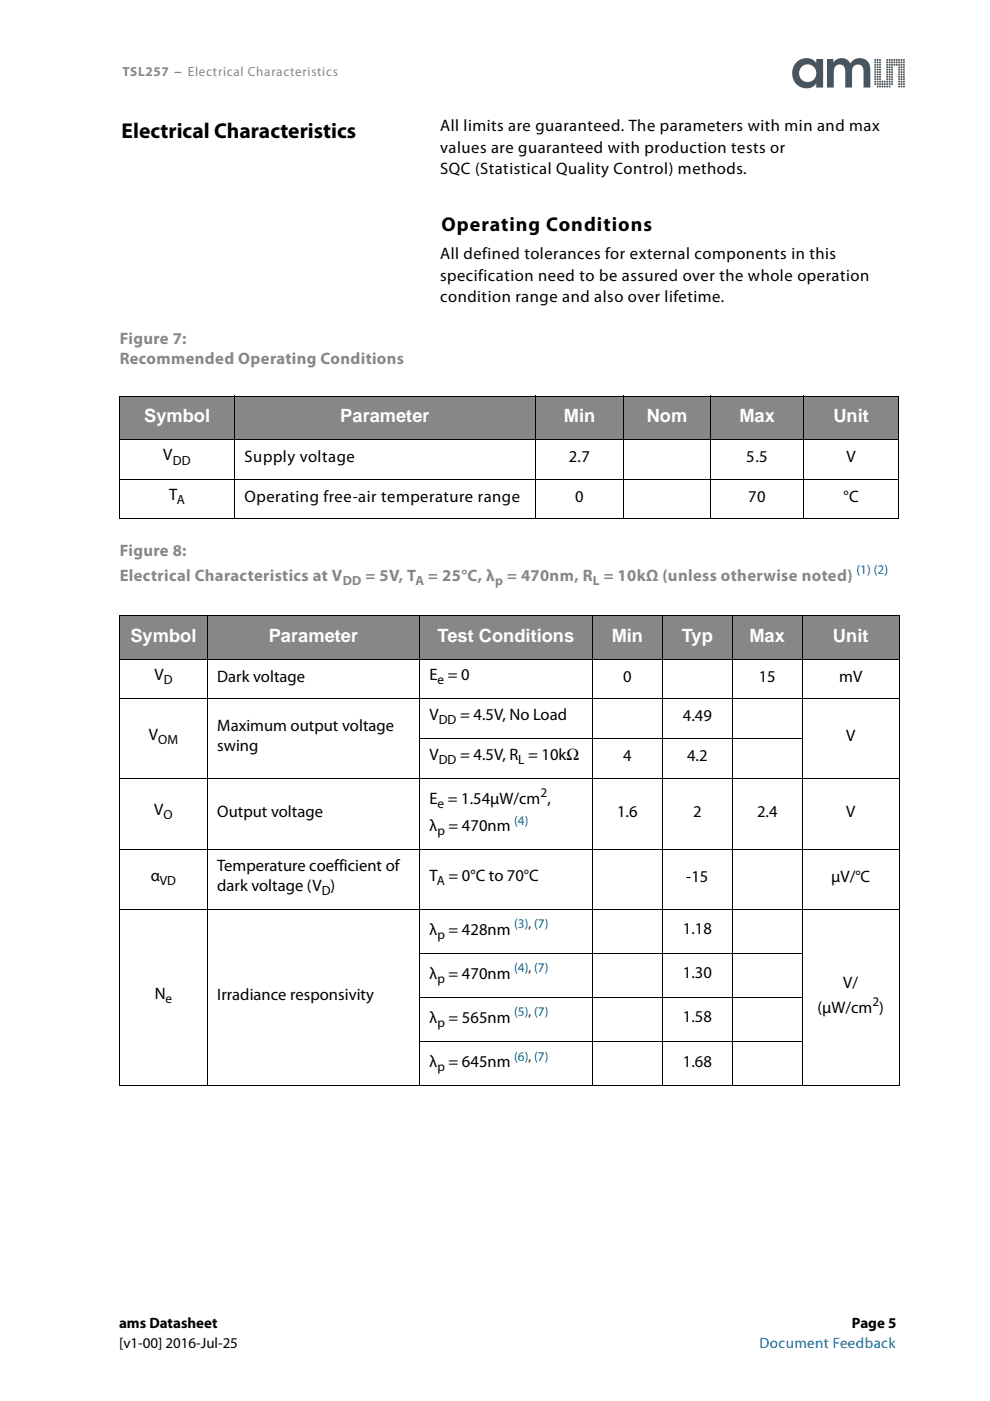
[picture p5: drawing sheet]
<svg xmlns="http://www.w3.org/2000/svg" width="210mm" height="297mm" viewBox="0 0 210 297" stroke-linecap="round" stroke-linejoin="round" font-family="sans-serif">
<g fill="#46555f">
<path d="M191.5 18.2h.3v.3h-.3z"/>
<path d="M191.5 17.7h.3v.3h-.3z"/>
<path d="M191.5 17.2h.3v.3h-.3z"/>
<path d="M191.5 16.6l.3 .1v.3l-.3-.1z"/>
<path d="M191.5 16.2h.3v.3l-.3-.1z"/>
<path d="M191.5 15.6h.3v.4l-.3-.1z"/>
<path d="M191.5 15.1h.3v.3h-.3z"/>
<path d="M191.5 14.6h.3v.3h-.3z"/>
<path d="M191.5 14.1h.3v.3h-.3z"/>
<path d="M191.5 13.6h.3v.3h-.3z"/>
<path d="M191.5 13.1h.3v.3h-.3z"/>
<path d="M191.5 12.6h.3v.3h-.3z"/>
<path d="M191 18.2h.3v.3h-.3z"/>
<path d="M191 17.7h.3v.3h-.3z"/>
<path d="M191 17.2h.3v.3h-.3z"/>
<path d="M191 16.7h.3v.3l-.3-.1z"/>
<path d="M191 16.2h.3v.3l-.3-.1z"/>
<path d="M191 15.6h.3v.3h-.3z"/>
<path d="M191 15.1h.3v.3h-.3z"/>
<path d="M191 14.6h.3v.3h-.3z"/>
<path d="M191 14.1h.3v.3h-.3z"/>
<path d="M191 13.6h.3v.3h-.3z"/>
<path d="M191 13.1h.3v.3h-.3z"/>
<path d="M191 12.6h.3v.3h-.3z"/>
<path d="M190.5 16.2h.3v.2h-.3z"/>
<path d="M190.5 15.6h.3v.3h-.3z"/>
<path d="M190.5 15.1h.3v.3h-.3z"/>
<path d="M190.5 14.6h.3v.3h-.3z"/>
<path d="M190.5 12.6h.3v.3l-.3-.1z"/>
<path d="M190.5 13.1h.3v.3h-.3z"/>
<path d="M190.5 13.6h.3v.3h-.3z"/>
<path d="M190.5 14.1h.3v.3h-.3z"/>
<path d="M190.5 16.7h.3v.3l-.3-.1z"/>
<path d="M190.5 17.2h.3v.3h-.3z"/>
<path d="M190.5 17.7h.3v.3h-.3z"/>
<path d="M190.5 18.2h.3v.3h-.3z"/>
<path d="M190 13.6h.3v.3h-.3z"/>
<path d="M190 13.1h.3v.3h-.3z"/>
<path d="M190 12.6h.3v.3h-.3z"/>
<path d="M189.5 13.6h.3v.3h-.3z"/>
<path d="M189.5 13.1h.3v.3h-.3z"/>
<path d="M189.5 12.6h.3v.3h-.3z"/>
<path d="M189 17.7h.3v.3h-.3z"/>
<path d="M189 17.2h.3v.3h-.3z"/>
<path d="M189 16.7h.3v.3l-.3-.1z"/>
<path d="M189 16.2h.3v.3l-.3-.1z"/>
<path d="M189 15.6h.3v.3h-.3z"/>
<path d="M189 15.1h.3v.3h-.3z"/>
<path d="M189 14.6h.3v.3h-.3z"/>
<path d="M189 14.1h.3v.3h-.3z"/>
<path d="M189 13.6h.3v.3h-.3z"/>
<path d="M189 13.1h.3v.3h-.3z"/>
<path d="M189 12.6h.3v.3h-.3z"/>
<path d="M188.5 16.2h.3v.2h-.3z"/>
<path d="M188.5 15.6h.3v.3h-.4z"/>
<path d="M188.5 15.1h.3v.3h-.4z"/>
<path d="M188.5 14.6h.2l.1 .3h-.3z"/>
<path d="M188.5 12.6h.3v.3l-.3-.1z"/>
<path d="M188.5 13.1h.3v.3h-.3z"/>
<path d="M188.5 13.6h.3v.3h-.3z"/>
<path d="M188.5 14.1h.3v.3h-.3z"/>
<path d="M188.5 16.7h.3v.3l-.3-.1z"/>
<path d="M188.5 17.2h.3v.3h-.3z"/>
<path d="M188.5 17.7h.3v.3h-.3z"/>
<path d="M188.5 18.2h.3v.3h-.3z"/>
<path d="M188 18.2h.3l-.1 .3h-.2z"/>
<path d="M187.9 17.7h.4l-.1 .3h-.2z"/>
<path d="M188 17.2h.3l-.1 .3h-.3z"/>
<path d="M188 16.6l.3 .1-.1 .3-.3-.1z"/>
<path d="M187.9 16.2h.4l-.1 .3-.3-.1z"/>
<path d="M188 15.6h.2v.4l-.3-.1z"/>
<path d="M188 15.1h.2v.3h-.3z"/>
<path d="M188 14.6h.3l-.1 .3h-.3z"/>
<path d="M188 14.1h.3l-.1 .3h-.2z"/>
<path d="M187.9 13.6h.4l-.1 .3h-.3z"/>
<path d="M188 13.1h.3v.3h-.3z"/>
<path d="M188 12.6h.3v.3h-.3z"/>
<path d="M187.4 17.2h.3v.3h-.3z"/>
<path d="M187.5 17.7h.2v.3h-.3z"/>
<path d="M187.4 18.2h.3v.3h-.3z"/>
<path d="M186.9 17.2h.3v.3h-.3z"/>
<path d="M187 17.7h.2v.3h-.3z"/>
<path d="M186.9 18.2h.3v.3h-.3z"/>
<path d="M186.4 16.2h.3v.2h-.3z"/>
<path d="M186.5 15.6h.2v.3h-.3z"/>
<path d="M186.5 15.1h.2v.3h-.3z"/>
<path d="M186.4 14.6h.3v.3h-.3z"/>
<path d="M186.4 12.6h.3v.3l-.3-.1z"/>
<path d="M186.4 13.1h.3v.3h-.3z"/>
<path d="M186.4 13.6h.3v.3h-.3z"/>
<path d="M186.4 14.1h.3v.3h-.3z"/>
<path d="M186.4 16.7h.3v.3l-.3-.1z"/>
<path d="M186.4 17.2h.3v.3h-.3z"/>
<path d="M186.5 17.7h.2v.3h-.3z"/>
<path d="M186.4 18.2h.3v.3h-.3z"/>
<path d="M186 18.2h.2v.3h-.3z"/>
<path d="M185.9 17.7h.3v.3h-.3z"/>
<path d="M185.9 17.2h.3v.3h-.3z"/>
<path d="M185.9 16.6l.3 .1v.3l-.3-.1z"/>
<path d="M185.9 16.2h.3v.3l-.3-.1z"/>
<path d="M185.9 15.6h.3v.4l-.3-.1z"/>
<path d="M185.9 15.1h.3v.3h-.3z"/>
<path d="M185.9 14.6h.3v.3h-.3z"/>
<path d="M185.9 14.1h.3v.3h-.3z"/>
<path d="M185.9 13.6h.3v.3h-.3z"/>
<path d="M185.9 13.1h.3v.3h-.3z"/>
<path d="M185.9 12.6h.3v.3h-.3z"/>
<path d="M185.4 17.7h.3v.3h-.3z"/>
<path d="M185.4 17.2h.3v.3h-.3z"/>
<path d="M185.4 16.7h.3v.3l-.3-.1z"/>
<path d="M185.4 16.2h.3v.3l-.3-.1z"/>
<path d="M185.4 15.6h.3v.3h-.3z"/>
<path d="M185.4 15.1h.3v.3h-.3z"/>
<path d="M185.4 14.6h.3v.3h-.3z"/>
<path d="M185.4 14.1h.3v.3h-.3z"/>
<path d="M185.4 13.6h.3v.3h-.3z"/>
<path d="M185.4 13.1h.3v.3h-.3z"/>
<path d="M168.9 13.2a3.2 3.2 0 0 0-.5 4.1 3.2 3.2 0 0 0 4 1.1l.7-.7v.9h1.4v-6.1h-1.4v.9a2.67 2.67 0 0 0-4.2-.2zM169.4 15.5a1.85 1.85 0 0 1 3.7 0 1.85 1.85 0 0 1-3.7 0zM175.3 12.5v6.1h1.5v-3.2a1.26 1.26 0 0 1 .7-1.6 1.26 1.26 0 0 1 1.6 .7l.1 4.1h1.5v-3.2a1.27 1.27 0 0 1 1.1-1.7 1.27 1.27 0 0 1 1.3 1.6v3.3h1.4v-2.9a2.82 2.82 0 0 0-1.6-3.3 2.26 2.26 0 0 0-2.6 1.1 2.08 2.08 0 0 0-3.6-.2v-.8z"/>
<circle cx="185.6" cy="12.7" r=".21"/>
</g>
<g fill="#878787">
<path d="M25.4 84h24.3v9.2h-24.3z"/>
<path d="M49.7 84h63.8v9.2h-63.8z"/>
<path d="M113.5 84h18.7v9.2h-18.7z"/>
<path d="M132.2 84h18.4v9.2h-18.4z"/>
<path d="M150.6 84h19.8v9.2h-19.8z"/>
<path d="M170.4 84h20.1v9.2h-20.1z"/>
<path d="M25.4 130.6h18.5v9.2h-18.5z"/>
<path d="M43.9 130.6h45v9.2h-45z"/>
<path d="M88.9 130.6h36.7v9.2h-36.7z"/>
<path d="M125.6 130.6h14.8v9.2h-14.8z"/>
<path d="M140.4 130.6h14.9v9.2h-14.9z"/>
<path d="M155.3 130.6h14.8v9.2h-14.8z"/>
<path d="M170.1 130.6h20.6v9.2h-20.6z"/>
</g>
<g fill="none" stroke="#000" stroke-width=".21">
<path d="M25.3 84h165.3M25.3 93.2h165.3M25.4 84.1v25.8M49.7 83.9v26.1M113.5 83.9v26.1M132.2 83.9v26.1M150.6 83.9v26.1M170.4 83.9v26.1M190.5 84.1v25.8M25.3 101.6h165.3M25.3 110h165.3M25.3 130.6h165.5"/>
<path d="M25.3 139.8h165.5M25.4 130.7v99.4M43.9 130.5v99.8M88.9 130.5v99.8M125.6 130.5v99.8M140.4 130.5v99.8M155.3 130.5v99.8M170.1 130.5v99.8M190.7 130.7v99.4M25.3 148.2h165.5M88.9 156.6h81.3M25.3 165h165.5"/>
<path d="M25.3 180.2h165.5M25.3 192.8h165.5M88.9 202.2h81.3M88.9 211.5h81.3M25.3 230.2h165.5M88.9 220.9h81.3"/>
</g>
<text font-size="4.6" x="25.8" y="29.2">Electrical Characteristics</text>
<text font-size="4.2" x="93.6" y="49">Operating Conditions</text>
<g font-size="3.9" fill="#fff">
<text x="30.6" y="89.4">Symbol</text>
<text x="72.2" y="89.4">Parameter</text>
<text x="119.5" y="89.4">Min</text>
<text x="137.1" y="89.4">Nom</text>
<text x="156.8" y="89.4">Max</text>
<text x="176.7" y="89.4">Unit</text>
<text x="27.7" y="136">Symbol</text>
<text x="57" y="136">Parameter</text>
<text x="92.8" y="136">Test Conditions</text>
<text x="129.7" y="136">Min</text>
<text x="144.5" y="136">Typ</text>
<text x="158.9" y="136">Max</text>
<text x="176.6" y="136">Unit</text>
</g>
<g font-size="3.5">
<text x="93.3" y="27.8">All limits are guaranteed. The parameters with min and max</text>
<text x="93.3" y="32.3">values are guaranteed with production tests or</text>
<text x="93.3" y="36.9">SQC (Statistical Quality Control) methods.</text>
<text x="93.3" y="54.9">All defined tolerances for external components in this</text>
<text x="93.3" y="59.5">specification need to be assured over the whole operation</text>
<text x="93.3" y="64.1">condition range and also over lifetime.</text>
<text x="34.6" y="97.6">V</text>
<text x="51.9" y="97.9">Supply voltage</text>
<text x="120.6" y="97.9">2.7</text>
<text x="158.2" y="97.9">5.5</text>
<text x="179.5" y="97.9">V</text>
<text x="35.8" y="106">T</text>
<text x="51.9" y="106.3">Operating free-air temperature range</text>
<text x="121.9" y="106.3">0</text>
<text x="158.6" y="106.3">70</text>
<text x="178.8" y="106.3">°C</text>
<text x="32.7" y="144.3">V</text>
<text x="46.1" y="144.6">Dark voltage</text>
<text x="91.1" y="144.3">E = 0</text>
<text x="132.1" y="144.6">0</text>
<text x="160.9" y="144.6">15</text>
<text x="177.9" y="144.6">mV</text>
<text x="46.1" y="155.1">Maximum output voltage</text>
<text x="91.1" y="152.7">V</text>
<text x="97.6" y="152.7">= 4.5V, No Load</text>
<text x="144.8" y="153">4.49</text>
<text x="31.6" y="156.8">V</text>
<text x="46.1" y="159.3">swing</text>
<text x="91.1" y="161.1">V</text>
<text x="97.6" y="161.1">= 4.5V, R = 10kΩ</text>
<text x="132.1" y="161.4">4</text>
<text x="145.7" y="161.4">4.2</text>
<text x="179.4" y="157.2">V</text>
<text x="32.7" y="172.8">V</text>
<text x="46.1" y="173.2">Output voltage</text>
<text x="91.1" y="170.4">E = 1.54μW/cm ,</text>
<text x="130.9" y="173.2">1.6</text>
<text x="146.9" y="173.2">2</text>
<text x="160.5" y="173.2">2.4</text>
<text x="179.4" y="173.2">V</text>
<text x="91.1" y="176.2">λ = 470nm</text>
<text x="46.1" y="184.6">Temperature coefficient of</text>
<text x="32" y="186.8">α</text>
<text x="46.1" y="188.9">dark voltage (V )</text>
<text x="91.1" y="186.8">T = 0°C to 70°C</text>
<text x="145.5" y="187.1">-15</text>
<text x="176.2" y="187.1">μV/°C</text>
<text x="91.1" y="198.2">λ = 428nm</text>
<text x="144.8" y="198.1">1.18</text>
<text x="91.1" y="207.6">λ = 470nm</text>
<text x="144.8" y="207.4">1.30</text>
<text x="178.8" y="209.5">V/</text>
<text x="32.8" y="211.8">N</text>
<text x="46.1" y="212.1">Irradiance responsivity</text>
<text x="173.3" y="214.7">(μW/cm )</text>
<text x="91.1" y="216.9">λ = 565nm</text>
<text x="144.8" y="216.8">1.58</text>
<text x="91.1" y="226.3">λ = 645nm</text>
<text x="144.8" y="226.1">1.68</text>
</g>
<g font-size="3.5" fill="#878787">
<text x="25.4" y="72.9">Figure 7:</text>
<text x="25.4" y="77.2">Recommended Operating Conditions</text>
<text x="25.4" y="118">Figure 8:</text>
<text x="25.4" y="123.1">Electrical Characteristics at V</text>
<text x="77.5" y="123.1">= 5V, T</text>
<text x="90.8" y="123.1">= 25°C, λ</text>
<text x="107.5" y="123.1">= 470nm, R = 10kΩ (unless otherwise noted)</text>
</g>
<g font-size="3.2">
<text x="25.3" y="281.5">ams Datasheet</text>
<text x="180.6" y="281.5">Page 5</text>
<text x="25.3" y="285.8">[v1-00] 2016-Jul-25</text>
</g>
<text font-size="3.2" fill="#0075b1" x="161" y="285.8">Document Feedback</text>
<g font-size="2.8" fill="#878787">
<text x="26" y="16.2">TSL257 − Electrical Characteristics</text>
<text x="72.7" y="124">DD</text>
<text x="88.1" y="124">A</text>
<text x="105" y="124">p</text>
<text x="125.7" y="124">L</text>
</g>
<g font-size="2.8">
<text x="36.6" y="98.5">DD</text>
<text x="37.5" y="106.9">A</text>
<text x="34.7" y="145.1">D</text>
<text x="92.8" y="145.1">e</text>
<text x="93" y="153.5">DD</text>
<text x="33.5" y="157.7">OM</text>
<text x="93" y="161.9">DD</text>
<text x="109.9" y="161.9">L</text>
<text x="34.7" y="173.7">O</text>
<text x="92.8" y="171.3">e</text>
<text x="114.6" y="169">2</text>
<text x="92.7" y="177.1">p</text>
<text x="33.9" y="187.6">VD</text>
<text x="68.2" y="189.8">D</text>
<text x="92.6" y="187.6">A</text>
<text x="92.7" y="199.1">p</text>
<text x="92.7" y="208.4">p</text>
<text x="35.1" y="212.7">e</text>
<text x="185" y="213.3">2</text>
<text x="92.7" y="217.8">p</text>
<text x="92.7" y="227.1">p</text>
</g>
<g font-size="2.8" fill="#0075b1">
<text x="181.6" y="121.7">(1) (2)</text>
<text x="109" y="174.8">(4)</text>
<text x="109" y="196.8">(3), (7)</text>
<text x="109" y="206.2">(4), (7)</text>
<text x="109" y="215.5">(5), (7)</text>
<text x="109" y="224.9">(6), (7)</text>
</g>
</svg>
